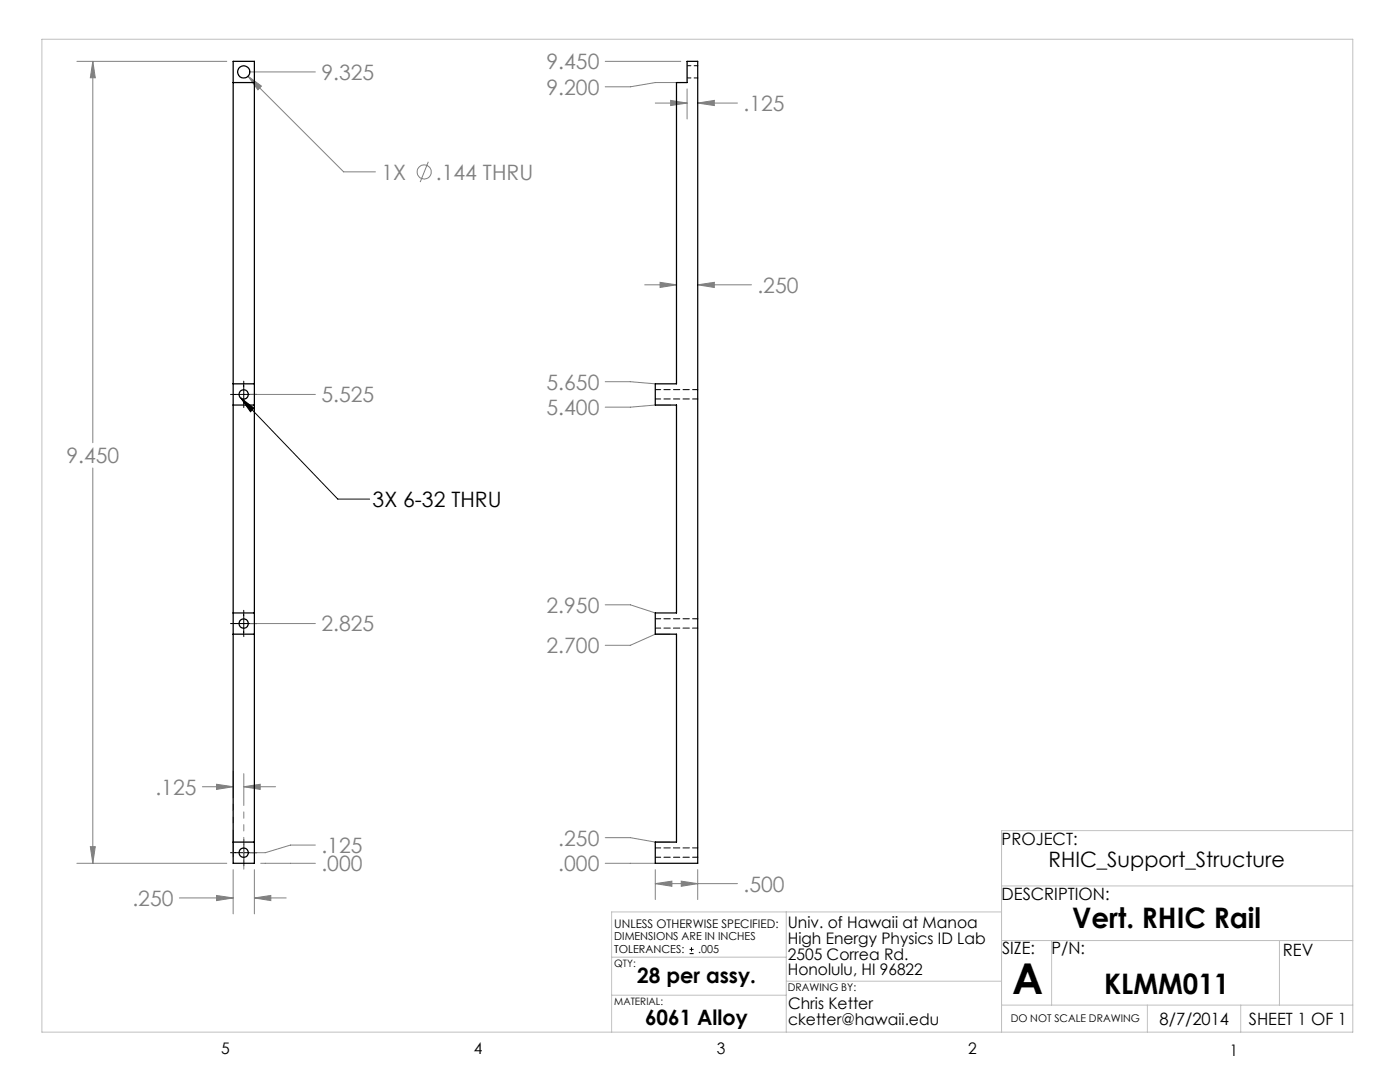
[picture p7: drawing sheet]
<svg xmlns="http://www.w3.org/2000/svg" width="279mm" height="216mm" viewBox="0 0 279 216" stroke-linecap="round" stroke-linejoin="round" font-family="sans-serif">
<g fill="none" stroke="#808080" stroke-width=".2">
<path d="M15.3 12.2h30M18.5 12.2l.5 3.3h-1zM18.5 12.2v76.1M49.5 15.2l2.7 2-.7 .7zM49.5 15.2l19.1 19.1h6.3M49.9 14.4h13M120.8 12.2h15.1M135.9 16.5h-5.1l-5 .8h-5M137.1 17.7v6M85.5 32.3l-1.6 4M130.8 20.6h6.3M133.8 20l3.3 .6-3.3 .5z"/>
<path d="M139.2 20.6l3.4-.6v1.1zM139.2 20.6h8M128.7 56.8h6.3M131.7 56.3l3.3 .5-3.3 .6zM139.2 56.8l3.4-.5v1.1zM139.2 56.8h10.8M49.9 78.7h13M120.8 76.2h5l5 .4M18.5 93.4v78.9M133.7 80.8h-2.9l-5 .4h-5M49.9 124.4h13M120.8 120.7h5l5 1.6"/>
<path d="M133.7 126.5h-2.9l-5 2.3h-5M40.4 157h6.1M43.2 156.5l3.3 .5-3.3 .5zM48.6 157l3.3-.5v1zM48.6 157h6.4M15.3 172.3h30M18 168.9h1l-.5 3.4zM35.8 179.2h10.7M43.2 178.7l3.3 .5-3.3 .5zM46.5 173.5v8.9M50.8 179.2l3.2-.5v1zM50.8 173.5v8.9"/>
<path d="M50.8 179.2h6.3M52 172.3h10.9M62.9 168.6h-4.9l-5 1.5h-3.1M120.8 172.3h10M120.8 167.1h5l5 .9h2.9M130.8 176.3l3.3-.5v1zM130.8 173.5v6M130.8 176.3h16.4M136 175.8l3.2 .5-3.2 .5zM139.2 173.5v6"/>
<circle cx="84.7" cy="34.3" r="1.42"/>
</g>
<path d="M46 78.7h5.3M48 79.4l19.4 20.2h6.4M48 79.4l2.7 2.1-.7 .7zM48.6 76.1v5.2M46 124.4h5.3M48.6 121.8v5.2M46 170.1h5.3M48.6 167.5v5.3M137.6 190.3h.8M137.6 189.4h.8M138 189v.9" fill="none" stroke="#000" stroke-width=".2"/>
<g fill="none" stroke="#c0c0c0" stroke-width=".2">
<path d="M8.4 7.8h261.6v198.2h-261.6zM199.9 176.8h70.1M270 165.7h-70.1v40.3M122.1 198.6h34.8M122.1 191h34.8M156.9 182v24M156.9 195.8h43M199.9 182h-77.8v24M199.9 187.7h70.1M209.9 187.7v12.9M255.3 187.7v12.9M199.9 200.6h70.1"/>
<path d="M229 200.6v5.4M247.6 200.6v5.4"/>
</g>
<path d="M46.5 171v-17.2" fill="none" stroke="#808080" stroke-width=".2" stroke-dasharray="6.3 1.3 1.3 1.3 1.3 1.3" stroke-dashoffset=".9"/>
<path d="M48.7 174v-20.2" fill="none" stroke="#808080" stroke-width=".2" stroke-dasharray="6.3 1.3 1.3 1.3 1.3 1.3" stroke-dashoffset="-.6"/>
<path d="M48 79.4l2.7 2.1-.7 .7z" fill="#000"/>
<path d="M43.2 156.5l3.3 .5-3.3 .5zM48.6 157l3.3-.5v1zM43.2 178.7l3.3 .5-3.3 .5zM50.8 179.2l3.2-.5v1zM49.5 15.2l2 2.7 .7-.7zM18.5 12.2l.5 3.3h-1zM18 168.9h1l-.5 3.4zM133.8 20l3.3 .6-3.3 .5zM139.2 20.6l3.4-.6v1.1zM131.7 56.3l3.3 .5-3.3 .6zM139.2 56.8l3.4-.5v1.1zM130.8 176.3l3.3-.5v1zM136 175.8l3.2 .5-3.2 .5z" fill="#808080"/>
<g fill="none" stroke="#000" stroke-width=".25">
<path d="M46.5 12.2h4.3v160.1h-4.3zM46.5 16.5h4.3M137.1 12.2h2.1v160.1h-8.4v-4.3h4.2v-41.5h-4.2v-4.2h4.2v-41.5h-4.2v-4.2h4.2v-60.1h2.1zM46.5 76.6h4.3M46.5 80.8h4.3M46.5 122.3h4.3M46.5 126.5h4.3M46.5 168h4.3"/>
<circle cx="48.6" cy="14.4" r="1.22"/>
<circle cx="48.6" cy="78.7" r=".94"/>
<circle cx="48.6" cy="124.4" r=".94"/>
<circle cx="48.6" cy="170.1" r=".94"/>
</g>
<path d="M137.2 15.6h2.1M139.3 13.1h-2.1" fill="none" stroke="#000" stroke-width=".2" stroke-dasharray="1.3 .6" stroke-dashoffset=".5"/>
<path d="M130.8 79.6h8.5M139.3 77.7h-8.5M130.8 125.3h8.5M139.3 123.5h-8.5M130.8 171.1h8.5M139.3 169.2h-8.5" fill="none" stroke="#000" stroke-width=".2" stroke-dasharray="1.3 .6" stroke-dashoffset=".2"/>
<text font-size="8.5" x="202" y="198.3">A</text>
<g font-size="5.6">
<text x="214" y="185.1">Vert. RHIC Rail</text>
<text x="220.4" y="198.4">KLMM011</text>
</g>
<g font-size="4.2" fill="#808080">
<text x="64.1" y="15.9">9.325</text>
<text x="109.1" y="13.8">9.450</text>
<text x="109.1" y="18.9">9.200</text>
<text x="148.4" y="22.1">.125</text>
<text x="76.1" y="35.8">1X</text>
<text x="87" y="35.8">.144 THRU</text>
<text x="151.2" y="58.4">.250</text>
<text x="109.1" y="77.7">5.650</text>
<text x="64.1" y="80.3">5.525</text>
<text x="109.1" y="82.8">5.400</text>
<text x="13.3" y="92.4">9.450</text>
<text x="109.1" y="122.3">2.950</text>
<text x="64.1" y="126">2.825</text>
<text x="109.1" y="130.3">2.700</text>
<text x="31" y="158.6">.125</text>
<text x="64.1" y="173.8">.000</text>
<text x="64.1" y="170.2">.125</text>
<text x="111.4" y="173.8">.000</text>
<text x="111.4" y="168.8">.250</text>
<text x="148.4" y="177.9">.500</text>
<text x="26.4" y="180.8">.250</text>
</g>
<g font-size="4.2">
<text x="74.4" y="101.1">3X 6-32 THRU</text>
<text x="209.3" y="173.1">RHIC_Support_Structure</text>
<text x="127.2" y="196.2">28 per assy.</text>
<text x="128.7" y="204.5">6061 Alloy</text>
</g>
<g font-size="3.4">
<text x="199.9" y="168.5">PROJECT:</text>
<text x="199.9" y="179.6">DESCRIPTION:</text>
<text x="200" y="190.5">SIZE:</text>
<text x="209.9" y="190.5">P/N:</text>
<text x="256" y="190.8">REV</text>
<text x="231.4" y="204.5">8/7/2014</text>
<text x="249.2" y="204.5">SHEET 1 OF 1</text>
</g>
<g font-size="3.2">
<text x="157.2" y="185.1">Univ. of Hawaii at Manoa</text>
<text x="157.2" y="188.3">High Energy Physics ID Lab</text>
<text x="157.2" y="191.5">2505 Correa Rd.</text>
<text x="157.2" y="194.6">Honolulu, HI 96822</text>
<text x="157.3" y="201.4">Chris Ketter</text>
<text x="157.3" y="204.6">cketter@hawaii.edu</text>
<text x="44.2" y="210.4">5</text>
<text x="94.6" y="210.3">4</text>
<text x="143.1" y="210.4">3</text>
<text x="193.2" y="210.3">2</text>
<text x="245.4" y="210.6">1</text>
</g>
<text font-size="2.4" x="122.6" y="185.1">UNLESS OTHERWISE SPECIFIED:</text>
<g font-size="2.2">
<text x="122.6" y="187.6">DIMENSIONS ARE IN INCHES</text>
<text x="122.6" y="190.3">TOLERANCES:</text>
<text x="139.4" y="190.3">.005</text>
</g>
<g font-size="2.1">
<text x="157.2" y="197.8">DRAWING BY:</text>
<text x="201.7" y="204">DO NOT SCALE DRAWING</text>
</g>
<g font-size="2">
<text x="122.6" y="192.9">QTY:</text>
<text x="122.6" y="200.5">MATERIAL:</text>
</g>
</svg>
